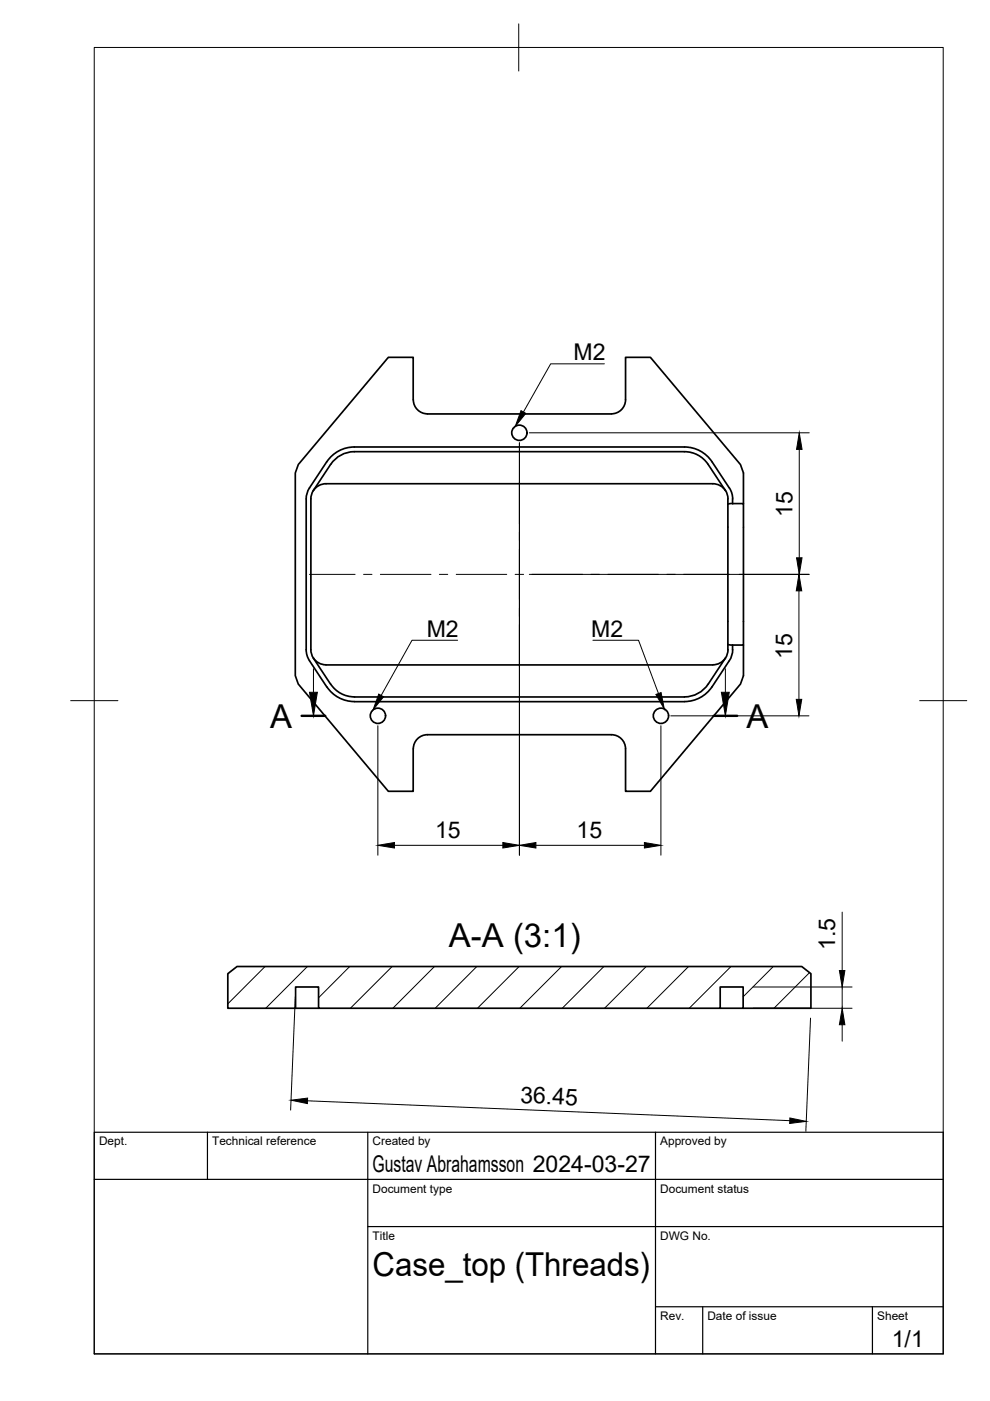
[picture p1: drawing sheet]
<svg xmlns="http://www.w3.org/2000/svg" width="210mm" height="297mm" viewBox="0 0 210 297" stroke-linecap="round" stroke-linejoin="round" font-family="sans-serif">
<!-- layer: Visible -->
<g fill="none" stroke="#000" stroke-width=".36">
<path d="M90.6 87.8h39M90.6 87.7a2.99 2.99 0 0 1-3-3v-8.9h-5.3l-19.1 22.7-.6 1.8v43l.6 1.7 19.1 22.8h5.3v-9a3 3 0 0 1 3-3h39M129.6 87.7a2.99 2.99 0 0 0 3-2.9v-9h5.3l19.1 22.7 .6 1.8v6.5M64.9 105.8v31.9l.3 1.5 .4 .9M65.9 105.8v31.9a3.2 3.2 0 0 0 3.2 3.3M66.4 104l3.7-5.5a6 6 0 0 1 5-2.7h70a6 6 0 0 1 5 2.7l3.7 5.5M153.8 104a3.2 3.2 0 0 0-2.7-1.4h-82a3.2 3.2 0 0 0-3.2 3.2M153.8 104l.5 1v.8M154.3 105.8v32M154.6 103.4l-3.6-5.5a7 7 0 0 0-5.9-3.1h-70a7.1 7.1 0 0 0-5.8 3.1l-3.9 6-.4 .9-.1 1M154.6 103.4l.5 .9 .2 1.5M155.3 106.8h2.3v30h-2.3"/>
<path d="M155.3 105.8v1M155.3 106.8l-1 .1M66.4 139.5l3.7 5.6a6 6 0 0 0 5 2.7M153.8 139.5l-3.7 5.6a6 6 0 0 1-5 2.7M154.3 136.7l1 .1M154.3 137.7a3.2 3.2 0 0 1-3.2 3.3M155.3 136.8v1M155.3 137.7l-.1 1-.6 1.4M157.6 136.8v6.5l-.6 1.7-19.1 22.8h-5.3v-9a2.99 2.99 0 0 0-3-3M65.6 140.1l3.7 5.5M69.1 141h82M69.3 145.6a7 7 0 0 0 5.8 3.1"/>
<path d="M75.1 148.8h70M75.1 147.8h70M151 145.6a7 7 0 0 1-5.9 3.1M154.6 140.1l-3.6 5.5M62.7 213.8h4.8M152.7 213.8h4.9v-4.5h-4.9v4.5h-85.2v-4.5h-4.8v4.5h-14.4v-7.4l1.9-1.5h119.8l1.9 1.5v7.4h-14.3"/>
<circle cx="110.1" cy="91.8" r="1.62"/>
<circle cx="80.1" cy="151.8" r="1.62"/>
<circle cx="140.1" cy="151.8" r="1.62"/>
</g>
<!-- layer: BORDER -->
<path d="M20 10.1h180v276.9h-180zM110 5.1v10M15 148.6h10M195 148.6h10" fill="none" stroke="#000" stroke-width=".21"/>
<!-- layer: TITLEBLOCK -->
<path d="M20 240.1h180v46.9h-180zM20 250h180M44 240.1v9.9M78 240.1v46.9M139 240.1v46.9M78 260.1h122M139 277.1h61M149 277.1v9.9M185 277.1v9.9" fill="none" stroke="#000" stroke-width=".25"/>
<!-- layer: Hatching -->
<g fill="none" stroke="#000" stroke-width=".21">
<path d="M56.2 204.9l-7.9 7.9M65.2 204.9l-8.9 8.9M74.1 204.9l-6.5 6.6M83.1 204.9l-8.8 8.9M92.1 204.9l-8.8 8.9M101.1 204.9l-8.8 8.9M110.1 204.9l-8.9 8.9M119.1 204.9l-8.9 8.9M128 204.9l-8.8 8.9M137 204.9l-8.8 8.9M146 204.9l-8.8 8.9M155 204.9l-8.9 8.9"/>
<path d="M164 204.9l-6.4 6.4M171.6 206.2l-7.5 7.6"/>
</g>
<!-- layer: Section Lines -->
<path d="M63.9 151.8h5.1M151.3 151.8h5" fill="none" stroke="#000" stroke-width=".51"/>
<path d="M66.5 141.8v5M153.8 141.8v5" fill="none" stroke="#000" stroke-width=".21"/>
<path d="M65.6 146.8h1.7l-.8 5zM153 146.8h1.6l-.8 5z" fill="#000" stroke="#000" stroke-width=".21"/>
<!-- layer: FD_Dimensions -->
<g fill="none" stroke="#000" stroke-width=".21">
<path d="M110.1 93.9v87.4M112.2 91.8h59.4M169.5 95.3v23M112.2 121.8h59.4M169.4 125.3v23M80.1 153.9v27.4M140.1 153.9v27.4M142.2 151.8h29.3M83.6 179.2h23M113.6 179.2h23M178.6 193.4v12.4M62.6 211.4l-1 24"/>
<path d="M159.7 213.8h21M159.7 209.3h21M171.9 215.9l-1 23.9M178.6 209.3v4.5M178.6 217.3v3.5M65.2 233.4l102.2 4.2"/>
</g>
<path d="M169.5 91.8l.6 3.5h-1.2zM168.9 118.3h1.2l-.6 3.5zM169.4 121.8l.6 3.5h-1.2zM168.8 148.3h1.2l-.6 3.5zM80.1 179.2l3.5-.6v1.2zM106.6 178.6l3.5 .6-3.5 .6zM110.1 179.2l3.5-.6v1.2zM136.6 178.6l3.5 .6-3.5 .6zM178.6 213.8l.5 3.5h-1.1zM178 205.8h1.1l-.5 3.5zM61.7 233.3l3.5-.5v1.2zM167.5 237l3.4 .8-3.5 .4z" fill="#000" stroke="#000" stroke-width=".21"/>
<!-- layer: Hole Notes -->
<path d="M110.5 87.1l1 .5-2.3 2.8zM80.3 147.2l1 .5-2.2 2.8zM139.1 147.2l1.1-.4 .6 3.5z" fill="#000" stroke="#000" stroke-width=".21"/>
<path d="M128.1 77.1h-11.3l-5.8 10.3M97 135.7h-9.6l-6.6 11.8M125.7 135.7h9.7l4.2 11.4" fill="none" stroke="#000" stroke-width=".21"/>
<!-- layer: Smart Centers -->
<g fill="none" stroke="#000" stroke-width=".21">
<path d="M110.1 102.3v8.7M110.1 112.8v1.8M110.1 116.4v10.7M65.6 121.8h9.7M77.1 121.8h1.8M80.6 121.8h10.8M93.2 121.8h1.7M96.7 121.8h10.7M109.2 121.8h1.8M110.1 128.9v1.8M110.1 132.5v8.8M112.8 121.8h10.7"/>
<path d="M125.3 121.8h1.8M128.9 121.8h10.7M141.4 121.8h1.8M144.9 121.8h9.7"/>
</g>
<g font-size="7">
<text x="57.3" y="154.3">A</text>
<text x="158.3" y="154.3">A</text>
<text x="95.2" y="200.8">A-A (3:1)</text>
<text x="79" y="270.6">Case_top (Threads)</text>
</g>
<g font-size="4.9">
<text x="121.6" y="76.4">M2</text>
<text x="168" y="109.7" transform="rotate(-90 168 109.7)">15</text>
<text x="90.5" y="135.1">M2</text>
<text x="125.3" y="135.1">M2</text>
<text x="167.9" y="139.7" transform="rotate(-90 167.9 139.7)">15</text>
<text x="92.2" y="177.8">15</text>
<text x="122.2" y="177.8">15</text>
<text x="177.1" y="201.4" transform="rotate(-90 177.1 201.4)">1.5</text>
<text x="110.3" y="233.8" transform="rotate(2 110.3 233.8)">36.45</text>
<text x="79" y="248.5">Gustav Abrahamsson 2024-03-27</text>
<text x="189.1" y="285.7">1/1</text>
</g>
<g font-size="2.5">
<text x="21" y="242.9">Dept.</text>
<text x="45" y="242.9">Technical reference</text>
<text x="79" y="242.9">Created by</text>
<text x="140" y="242.9">Approved by</text>
<text x="79" y="252.8">Document type</text>
<text x="140" y="252.8">Document status</text>
<text x="79" y="262.9">Title</text>
<text x="140" y="262.9">DWG No.</text>
<text x="140" y="279.9">Rev.</text>
<text x="150" y="279.9">Date of issue</text>
<text x="186" y="279.9">Sheet</text>
</g>
</svg>
